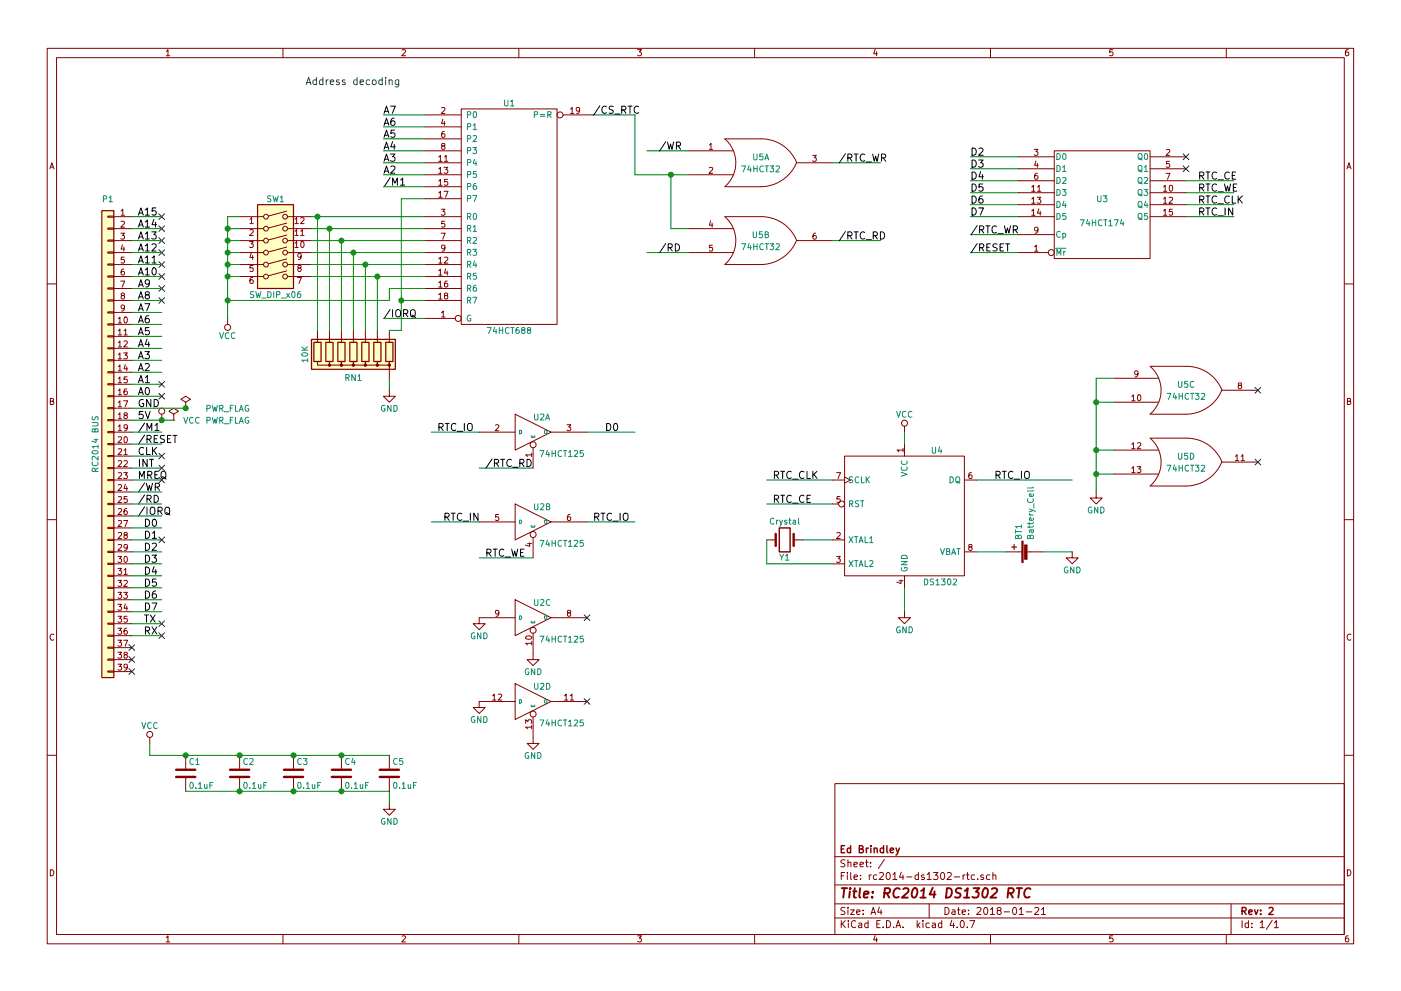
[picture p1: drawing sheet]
EESchema Schematic File Version 2
LIBS:rc2014-ds1302-rtc
LIBS:power
LIBS:device
LIBS:transistors
LIBS:conn
LIBS:linear
LIBS:regul
LIBS:74xx
LIBS:cmos4000
LIBS:adc-dac
LIBS:memory
LIBS:xilinx
LIBS:microcontrollers
LIBS:dsp
LIBS:microchip
LIBS:analog_switches
LIBS:motorola
LIBS:texas
LIBS:intel
LIBS:audio
LIBS:interface
LIBS:digital-audio
LIBS:philips
LIBS:display
LIBS:cypress
LIBS:siliconi
LIBS:opto
LIBS:atmel
LIBS:contrib
LIBS:valves
LIBS:switches
LIBS:maxim
LIBS:rc2014-ds1302-rtc-cache
EELAYER 25 0
EELAYER END
$Descr A4 11693 8268
encoding utf-8
Sheet 1 1
Title "RC2014 DS1302 RTC"
Date "2018-01-21"
Rev "2"
Comp "Ed Brindley"
Comment1 ""
Comment2 ""
Comment3 ""
Comment4 ""
$EndDescr
$Comp
L Conn_01x39 P1
U 1 1
P 900 3700
F 0 "P1" H 900 5750 50  0000 C CNN
F 1 "RC2014 BUS" V 1000 3700 50  0000 C CNN
F 2 "rc2014:Pin_Header_Straight_1x39_Pitch2.54mm_NoSilk" H 900 3700 50  0001 C CNN
F 3 "" H 900 3700 50  0000 C CNN
	1    900  3700
	-1   0    0    -1  
$EndComp
Text Label 1200 4400 0    60   ~ 0
D0
Text Label 1200 4500 0    60   ~ 0
D1
Text Label 1200 4600 0    60   ~ 0
D2
Text Label 1200 4700 0    60   ~ 0
D3
Text Label 1200 4800 0    60   ~ 0
D4
Text Label 1200 4900 0    60   ~ 0
D5
Text Label 1200 5000 0    60   ~ 0
D6
Text Label 1200 5100 0    60   ~ 0
D7
Text Label 1150 2600 0    60   ~ 0
A7
Text Label 1150 2700 0    60   ~ 0
A6
Text Label 1150 2800 0    60   ~ 0
A5
Text Label 1150 2900 0    60   ~ 0
A4
Text Label 1150 3000 0    60   ~ 0
A3
Text Label 1150 3100 0    60   ~ 0
A2
Text Label 1150 3200 0    60   ~ 0
A1
Text Label 1150 3300 0    60   ~ 0
A0
Text Label 1150 3400 0    60   ~ 0
GND
Text Label 1150 3500 0    60   ~ 0
5V
$Comp
L VCC #PWR01
U 1 1
P 1350 3500
F 0 "#PWR01" H 1350 3350 50  0001 C CNN
F 1 "VCC" H 1600 3500 50  0000 C CNN
F 2 "" H 1350 3500 50  0000 C CNN
F 3 "" H 1350 3500 50  0000 C CNN
	1    1350 3500
	1    0    0    -1  
$EndComp
$Comp
L PWR_FLAG #FLG02
U 1 1
P 1550 3400
F 0 "#FLG02" H 1550 3475 50  0001 C CNN
F 1 "PWR_FLAG" H 1900 3400 50  0000 C CNN
F 2 "" H 1550 3400 50  0001 C CNN
F 3 "" H 1550 3400 50  0001 C CNN
	1    1550 3400
	1    0    0    -1  
$EndComp
$Comp
L PWR_FLAG #FLG03
U 1 1
P 1450 3500
F 0 "#FLG03" H 1450 3575 50  0001 C CNN
F 1 "PWR_FLAG" H 1900 3500 50  0000 C CNN
F 2 "" H 1450 3500 50  0001 C CNN
F 3 "" H 1450 3500 50  0001 C CNN
	1    1450 3500
	1    0    0    -1  
$EndComp
NoConn ~ 1100 5400
NoConn ~ 1100 5500
NoConn ~ 1100 5600
Text Label 1150 1800 0    60   ~ 0
A15
Text Label 1150 1900 0    60   ~ 0
A14
Text Label 1150 2000 0    60   ~ 0
A13
Text Label 1150 2100 0    60   ~ 0
A12
Text Label 1150 2200 0    60   ~ 0
A11
Text Label 1150 2300 0    60   ~ 0
A10
Text Label 1150 2400 0    60   ~ 0
A9
Text Label 1150 2500 0    60   ~ 0
A8
Text Label 1150 3600 0    60   ~ 0
/M1
Text Label 1150 3700 0    60   ~ 0
/RESET
Text Label 1150 3800 0    60   ~ 0
CLK
Text Label 1150 3900 0    60   ~ 0
INT
Text Label 1150 4000 0    60   ~ 0
MREQ
Text Label 1150 4100 0    60   ~ 0
/WR
Text Label 1150 4200 0    60   ~ 0
/RD
Text Label 1150 4300 0    60   ~ 0
/IORQ
Text Label 1200 5200 0    60   ~ 0
TX
Text Label 1200 5300 0    60   ~ 0
RX
$Comp
L 74LS688 U1
U 1 1
P 4250 1800
F 0 "U1" H 4250 2750 50  0000 C CNN
F 1 "74HCT688" H 4250 850 50  0000 C CNN
F 2 "Housings_DIP:DIP-20_W7.62mm_Socket_LongPads" H 4250 1800 50  0001 C CNN
F 3 "" H 4250 1800 50  0001 C CNN
	1    4250 1800
	1    0    0    -1  
$EndComp
Text Label 3200 950  0    60   ~ 0
A7
Text Label 3200 1050 0    60   ~ 0
A6
Text Label 3200 1150 0    60   ~ 0
A5
Text Label 3200 1250 0    60   ~ 0
A4
Text Label 3200 1350 0    60   ~ 0
A3
Text Label 3200 1450 0    60   ~ 0
A2
$Comp
L R_Network07 RN1
U 1 1
P 2950 2950
F 0 "RN1" H 2950 3150 50  0000 C CNN
F 1 "10K" V 3350 2950 50  0000 C CNN
F 2 "Resistors_THT:R_Array_SIP8" V 3425 2950 50  0001 C CNN
F 3 "" H 2950 2950 50  0001 C CNN
	1    2950 2950
	-1   0    0    1   
$EndComp
$Comp
L GND #PWR04
U 1 1
P 3250 3250
F 0 "#PWR04" H 3250 3000 50  0001 C CNN
F 1 "GND" H 3250 3100 50  0000 C CNN
F 2 "" H 3250 3250 50  0001 C CNN
F 3 "" H 3250 3250 50  0001 C CNN
	1    3250 3250
	1    0    0    -1  
$EndComp
$Comp
L VCC #PWR05
U 1 1
P 1900 2650
F 0 "#PWR05" H 1900 2500 50  0001 C CNN
F 1 "VCC" H 1900 2800 50  0000 C CNN
F 2 "" H 1900 2650 50  0001 C CNN
F 3 "" H 1900 2650 50  0001 C CNN
	1    1900 2650
	-1   0    0    1   
$EndComp
Text Label 3200 2650 0    60   ~ 0
/IORQ
Text Label 3200 1550 0    60   ~ 0
/M1
NoConn ~ 1350 1800
NoConn ~ 1350 1900
NoConn ~ 1350 2000
NoConn ~ 1350 2100
NoConn ~ 1350 2200
NoConn ~ 1350 2300
NoConn ~ 1350 2400
NoConn ~ 1350 2500
NoConn ~ 1350 3800
NoConn ~ 1350 5200
NoConn ~ 1350 5300
NoConn ~ 1350 4000
NoConn ~ 1350 3900
Text Notes 2550 700  0    60   ~ 0
Address decoding\n
$Comp
L C C1
U 1 1
P 1550 6450
F 0 "C1" H 1575 6550 50  0000 L CNN
F 1 "0.1uF" H 1575 6350 50  0000 L CNN
F 2 "Capacitors_THT:C_Disc_D3.0mm_W2.0mm_P2.50mm" H 1588 6300 50  0001 C CNN
F 3 "" H 1550 6450 50  0001 C CNN
	1    1550 6450
	1    0    0    -1  
$EndComp
$Comp
L C C2
U 1 1
P 2000 6450
F 0 "C2" H 2025 6550 50  0000 L CNN
F 1 "0.1uF" H 2025 6350 50  0000 L CNN
F 2 "Capacitors_THT:C_Disc_D3.0mm_W2.0mm_P2.50mm" H 2038 6300 50  0001 C CNN
F 3 "" H 2000 6450 50  0001 C CNN
	1    2000 6450
	1    0    0    -1  
$EndComp
$Comp
L C C3
U 1 1
P 2450 6450
F 0 "C3" H 2475 6550 50  0000 L CNN
F 1 "0.1uF" H 2475 6350 50  0000 L CNN
F 2 "Capacitors_THT:C_Disc_D3.0mm_W2.0mm_P2.50mm" H 2488 6300 50  0001 C CNN
F 3 "" H 2450 6450 50  0001 C CNN
	1    2450 6450
	1    0    0    -1  
$EndComp
$Comp
L GND #PWR06
U 1 1
P 3250 6700
F 0 "#PWR06" H 3250 6450 50  0001 C CNN
F 1 "GND" H 3250 6550 50  0000 C CNN
F 2 "" H 3250 6700 50  0001 C CNN
F 3 "" H 3250 6700 50  0001 C CNN
	1    3250 6700
	1    0    0    -1  
$EndComp
$Comp
L VCC #PWR07
U 1 1
P 1250 6200
F 0 "#PWR07" H 1250 6050 50  0001 C CNN
F 1 "VCC" H 1250 6350 50  0000 C CNN
F 2 "" H 1250 6200 50  0001 C CNN
F 3 "" H 1250 6200 50  0001 C CNN
	1    1250 6200
	1    0    0    -1  
$EndComp
$Comp
L SW_DIP_x06 SW1
U 1 1
P 2300 2100
F 0 "SW1" H 2300 2550 50  0000 C CNN
F 1 "SW_DIP_x06" H 2300 1750 50  0000 C CNN
F 2 "Buttons_Switches_THT:SW_DIP_x6_W7.62mm_Slide" H 2300 2100 50  0001 C CNN
F 3 "" H 2300 2100 50  0001 C CNN
	1    2300 2100
	1    0    0    -1  
$EndComp
Wire Wire Line
	1100 2700 1350 2700
Wire Wire Line
	1100 2800 1350 2800
Wire Wire Line
	1100 2900 1350 2900
Wire Wire Line
	1100 3000 1350 3000
Wire Wire Line
	1100 3100 1350 3100
Wire Wire Line
	1100 3300 1350 3300
Wire Wire Line
	1100 3500 1450 3500
Wire Wire Line
	1100 4400 1350 4400
Wire Wire Line
	1100 4500 1350 4500
Wire Wire Line
	1100 4600 1350 4600
Wire Wire Line
	1100 4700 1350 4700
Wire Wire Line
	1100 4800 1350 4800
Wire Wire Line
	1100 4900 1350 4900
Wire Wire Line
	1100 5000 1350 5000
Wire Wire Line
	1100 5100 1350 5100
Wire Wire Line
	1350 3200 1100 3200
Wire Wire Line
	1100 2600 1350 2600
Connection ~ 1550 3400
Connection ~ 1350 3500
Wire Wire Line
	1100 2000 1350 2000
Wire Wire Line
	1100 2100 1350 2100
Wire Wire Line
	1100 2200 1350 2200
Wire Wire Line
	1100 2300 1350 2300
Wire Wire Line
	1100 2400 1350 2400
Wire Wire Line
	1100 2500 1350 2500
Wire Wire Line
	1100 1800 1350 1800
Wire Wire Line
	1100 1900 1350 1900
Wire Wire Line
	1100 3700 1350 3700
Wire Wire Line
	1100 3900 1350 3900
Wire Wire Line
	1100 4000 1350 4000
Wire Wire Line
	1100 4300 1350 4300
Wire Wire Line
	1100 4200 1350 4200
Wire Wire Line
	1100 4100 1350 4100
Wire Wire Line
	1100 3600 1350 3600
Wire Wire Line
	1100 3800 1350 3800
Wire Wire Line
	1100 3400 1550 3400
Wire Wire Line
	1100 5200 1350 5200
Wire Wire Line
	1100 5300 1350 5300
Wire Wire Line
	3550 950  3200 950 
Wire Wire Line
	3550 1050 3200 1050
Wire Wire Line
	3550 1150 3200 1150
Wire Wire Line
	3550 1250 3200 1250
Wire Wire Line
	3550 1350 3200 1350
Wire Wire Line
	3550 1450 3200 1450
Wire Wire Line
	3550 1550 3200 1550
Wire Wire Line
	2600 1800 3550 1800
Wire Wire Line
	2600 1900 3550 1900
Wire Wire Line
	2600 2000 3550 2000
Wire Wire Line
	2600 2100 3550 2100
Wire Wire Line
	2600 2200 3550 2200
Wire Wire Line
	2600 2300 3550 2300
Wire Wire Line
	3550 2650 3200 2650
Wire Wire Line
	3350 1650 3350 2750
Wire Wire Line
	3150 2750 3150 2300
Connection ~ 3150 2300
Wire Wire Line
	3050 2750 3050 2200
Connection ~ 3050 2200
Wire Wire Line
	2950 2750 2950 2100
Connection ~ 2950 2100
Wire Wire Line
	2850 2750 2850 2000
Connection ~ 2850 2000
Wire Wire Line
	2750 2750 2750 1900
Connection ~ 2750 1900
Wire Wire Line
	2650 2750 2650 1800
Connection ~ 2650 1800
Wire Wire Line
	1900 1800 2000 1800
Wire Wire Line
	2000 1900 1900 1900
Wire Wire Line
	1900 2000 2000 2000
Wire Wire Line
	1900 2100 2000 2100
Wire Wire Line
	1900 2200 2000 2200
Wire Wire Line
	1900 2300 2000 2300
Wire Wire Line
	1900 1800 1900 2650
Connection ~ 1900 1900
Connection ~ 1900 2000
Connection ~ 1900 2100
Connection ~ 1900 2200
Connection ~ 1900 2300
Wire Wire Line
	3250 3150 3250 3250
Wire Wire Line
	3350 2500 3550 2500
Wire Wire Line
	3250 2400 3550 2400
Wire Wire Line
	3550 1650 3350 1650
Connection ~ 3350 2500
Wire Wire Line
	1250 6300 3250 6300
Wire Wire Line
	1250 6300 1250 6200
Wire Wire Line
	1550 6600 3250 6600
Wire Wire Line
	3250 6600 3250 6700
Connection ~ 1550 6300
Connection ~ 2000 6300
Connection ~ 2450 6600
Connection ~ 2000 6600
Wire Wire Line
	3250 2400 3250 2500
Wire Wire Line
	3250 2500 1900 2500
Connection ~ 1900 2500
Wire Wire Line
	3350 2750 3250 2750
$Comp
L DS1302 U4
U 1 1
P 7550 4300
F 0 "U4" H 7820 4850 50  0000 C CNN
F 1 "DS1302" H 7850 3750 50  0000 C CNN
F 2 "Housings_DIP:DIP-8_W7.62mm_Socket_LongPads" H 7550 4300 50  0001 C CNN
F 3 "" H 7550 4300 50  0001 C CNN
	1    7550 4300
	1    0    0    -1  
$EndComp
$Comp
L Crystal Y1
U 1 1
P 6550 4500
F 0 "Y1" H 6550 4650 50  0000 C CNN
F 1 "Crystal" H 6550 4350 50  0000 C CNN
F 2 "Crystals:Crystal_Round_d2.0mm_Vertical" H 6550 4500 50  0001 C CNN
F 3 "" H 6550 4500 50  0001 C CNN
	1    6550 4500
	-1   0    0    1   
$EndComp
$Comp
L Battery_Cell BT1
U 1 1
P 8600 4600
F 0 "BT1" H 8700 4700 50  0000 L CNN
F 1 "Battery_Cell" H 8700 4600 50  0000 L CNN
F 2 "Battery_Holders:Keystone_106_1x20mm-CoinCell" V 8600 4660 50  0001 C CNN
F 3 "" V 8600 4660 50  0001 C CNN
	1    8600 4600
	0    -1   -1   0   
$EndComp
Wire Wire Line
	6950 4500 6700 4500
Wire Wire Line
	6400 4500 6400 4700
Wire Wire Line
	6400 4700 6950 4700
Wire Wire Line
	8400 4600 8150 4600
Wire Wire Line
	7550 4900 7550 5100
Wire Wire Line
	8700 4600 8950 4600
$Comp
L GND #PWR08
U 1 1
P 7550 5100
F 0 "#PWR08" H 7550 4850 50  0001 C CNN
F 1 "GND" H 7550 4950 50  0000 C CNN
F 2 "" H 7550 5100 50  0001 C CNN
F 3 "" H 7550 5100 50  0001 C CNN
	1    7550 5100
	1    0    0    -1  
$EndComp
$Comp
L GND #PWR09
U 1 1
P 8950 4600
F 0 "#PWR09" H 8950 4350 50  0001 C CNN
F 1 "GND" H 8950 4450 50  0000 C CNN
F 2 "" H 8950 4600 50  0001 C CNN
F 3 "" H 8950 4600 50  0001 C CNN
	1    8950 4600
	1    0    0    -1  
$EndComp
$Comp
L 74LS125 U2
U 1 1
P 4450 3600
F 0 "U2" H 4450 3700 50  0000 L BNN
F 1 "74HCT125" H 4500 3450 50  0000 L TNN
F 2 "Housings_DIP:DIP-14_W7.62mm_Socket_LongPads" H 4450 3600 50  0001 C CNN
F 3 "" H 4450 3600 50  0001 C CNN
	1    4450 3600
	1    0    0    -1  
$EndComp
$Comp
L 74LS125 U2
U 2 1
P 4450 4350
F 0 "U2" H 4450 4450 50  0000 L BNN
F 1 "74HCT125" H 4500 4200 50  0000 L TNN
F 2 "Housings_DIP:DIP-14_W7.62mm_Socket_LongPads" H 4450 4350 50  0001 C CNN
F 3 "" H 4450 4350 50  0001 C CNN
	2    4450 4350
	1    0    0    -1  
$EndComp
$Comp
L 74LS174 U3
U 1 1
P 9200 1700
F 0 "U3" H 9200 1750 50  0000 C CNN
F 1 "74HCT174" H 9200 1550 50  0000 C CNN
F 2 "Housings_DIP:DIP-16_W7.62mm_Socket_LongPads" H 9200 1700 50  0001 C CNN
F 3 "" H 9200 1700 50  0001 C CNN
	1    9200 1700
	1    0    0    -1  
$EndComp
$Comp
L 74LS125 U2
U 3 1
P 4450 5150
F 0 "U2" H 4450 5250 50  0000 L BNN
F 1 "74HCT125" H 4500 5000 50  0000 L TNN
F 2 "Housings_DIP:DIP-14_W7.62mm_Socket_LongPads" H 4450 5150 50  0001 C CNN
F 3 "" H 4450 5150 50  0001 C CNN
	3    4450 5150
	1    0    0    -1  
$EndComp
Wire Wire Line
	4950 950  5300 950 
Text Label 4950 950  0    60   ~ 0
/CS_RTC
Wire Wire Line
	8500 1300 8100 1300
Wire Wire Line
	8500 1400 8100 1400
Wire Wire Line
	8500 1500 8100 1500
Wire Wire Line
	8500 1600 8100 1600
Wire Wire Line
	8500 1700 8100 1700
Wire Wire Line
	8500 1800 8100 1800
Wire Wire Line
	8500 1950 8100 1950
Wire Wire Line
	8500 2100 8100 2100
Wire Wire Line
	9900 1500 10300 1500
Wire Wire Line
	9900 1600 10300 1600
Wire Wire Line
	9900 1700 10300 1700
Wire Wire Line
	9900 1800 10300 1800
Text Label 8100 1500 0    60   ~ 0
D4
Text Label 8100 1600 0    60   ~ 0
D5
Text Label 8100 1700 0    60   ~ 0
D6
Text Label 8100 1800 0    60   ~ 0
D7
NoConn ~ 9900 1300
NoConn ~ 9900 1400
Text Label 10000 1500 0    60   ~ 0
RTC_CE
Text Label 10000 1600 0    60   ~ 0
RTC_WE
Text Label 10000 1700 0    60   ~ 0
RTC_CLK
Text Label 10000 1800 0    60   ~ 0
RTC_IN
Wire Wire Line
	6950 4000 6400 4000
Wire Wire Line
	6950 4200 6400 4200
Text Label 6450 4000 0    60   ~ 0
RTC_CLK
Text Label 6450 4200 0    60   ~ 0
RTC_CE
Wire Wire Line
	8150 4000 8950 4000
Text Label 8300 4000 0    60   ~ 0
RTC_IO
Text Label 8100 1950 0    60   ~ 0
/RTC_WR
Wire Wire Line
	4900 3600 5300 3600
Wire Wire Line
	4900 4350 5300 4350
Wire Wire Line
	3600 3600 4000 3600
Wire Wire Line
	3600 4350 4000 4350
Wire Wire Line
	4450 3900 4000 3900
Wire Wire Line
	4450 4650 4000 4650
Text Label 5050 3600 0    60   ~ 0
D0
Text Label 4950 4350 0    60   ~ 0
RTC_IO
Text Label 4050 3900 0    60   ~ 0
/RTC_RD
Text Label 4050 4650 0    60   ~ 0
RTC_WE
Text Label 3650 3600 0    60   ~ 0
RTC_IO
Text Label 3700 4350 0    60   ~ 0
RTC_IN
$Comp
L 74LS32 U5
U 1 1
P 6350 1350
F 0 "U5" H 6350 1400 50  0000 C CNN
F 1 "74HCT32" H 6350 1300 50  0000 C CNN
F 2 "Housings_DIP:DIP-14_W7.62mm_Socket_LongPads" H 6350 1350 50  0001 C CNN
F 3 "" H 6350 1350 50  0001 C CNN
	1    6350 1350
	1    0    0    -1  
$EndComp
$Comp
L 74LS32 U5
U 2 1
P 6350 2000
F 0 "U5" H 6350 2050 50  0000 C CNN
F 1 "74HCT32" H 6350 1950 50  0000 C CNN
F 2 "Housings_DIP:DIP-14_W7.62mm_Socket_LongPads" H 6350 2000 50  0001 C CNN
F 3 "" H 6350 2000 50  0001 C CNN
	2    6350 2000
	1    0    0    -1  
$EndComp
Wire Wire Line
	6950 1350 7350 1350
Wire Wire Line
	6950 2000 7350 2000
Wire Wire Line
	5750 1250 5400 1250
Wire Wire Line
	5300 1450 5750 1450
Wire Wire Line
	5750 2100 5400 2100
Wire Wire Line
	5750 1900 5600 1900
Wire Wire Line
	5600 1900 5600 1450
Connection ~ 5600 1450
Text Label 5500 1250 0    60   ~ 0
/WR
Text Label 5500 2100 0    60   ~ 0
/RD
Text Label 7000 1350 0    60   ~ 0
/RTC_WR
Text Label 7000 2000 0    60   ~ 0
/RTC_RD
Text Label 8100 2100 0    60   ~ 0
/RESET
Connection ~ 2450 6300
$Comp
L C C4
U 1 1
P 2850 6450
F 0 "C4" H 2875 6550 50  0000 L CNN
F 1 "0.1uF" H 2875 6350 50  0000 L CNN
F 2 "Capacitors_THT:C_Disc_D3.0mm_W2.0mm_P2.50mm" H 2888 6300 50  0001 C CNN
F 3 "" H 2850 6450 50  0001 C CNN
	1    2850 6450
	1    0    0    -1  
$EndComp
$Comp
L C C5
U 1 1
P 3250 6450
F 0 "C5" H 3275 6550 50  0000 L CNN
F 1 "0.1uF" H 3275 6350 50  0000 L CNN
F 2 "Capacitors_THT:C_Disc_D3.0mm_W2.0mm_P2.50mm" H 3288 6300 50  0001 C CNN
F 3 "" H 3250 6450 50  0001 C CNN
	1    3250 6450
	1    0    0    -1  
$EndComp
$Comp
L VCC #PWR010
U 1 1
P 7550 3600
F 0 "#PWR010" H 7550 3450 50  0001 C CNN
F 1 "VCC" H 7550 3750 50  0000 C CNN
F 2 "" H 7550 3600 50  0001 C CNN
F 3 "" H 7550 3600 50  0001 C CNN
	1    7550 3600
	1    0    0    -1  
$EndComp
Wire Wire Line
	7550 3600 7550 3700
Connection ~ 2850 6600
Connection ~ 2850 6300
NoConn ~ 1350 3200
NoConn ~ 1350 3300
$Comp
L 74LS32 U5
U 3 1
P 9900 3250
F 0 "U5" H 9900 3300 50  0000 C CNN
F 1 "74HCT32" H 9900 3200 50  0000 C CNN
F 2 "Housings_DIP:DIP-14_W7.62mm_Socket_LongPads" H 9900 3250 50  0001 C CNN
F 3 "" H 9900 3250 50  0001 C CNN
	3    9900 3250
	1    0    0    -1  
$EndComp
$Comp
L 74LS32 U5
U 4 1
P 9900 3850
F 0 "U5" H 9900 3900 50  0000 C CNN
F 1 "74HCT32" H 9900 3800 50  0000 C CNN
F 2 "Housings_DIP:DIP-14_W7.62mm_Socket_LongPads" H 9900 3850 50  0001 C CNN
F 3 "" H 9900 3850 50  0001 C CNN
	4    9900 3850
	1    0    0    -1  
$EndComp
NoConn ~ 10500 3250
NoConn ~ 10500 3850
NoConn ~ 4900 5850
NoConn ~ 1350 4500
Wire Wire Line
	5300 950  5300 1450
Text Label 8100 1300 0    60   ~ 0
D2
Text Label 8100 1400 0    60   ~ 0
D3
NoConn ~ 4900 5150
$Comp
L 74LS125 U2
U 4 1
P 4450 5850
F 0 "U2" H 4450 5950 50  0000 L BNN
F 1 "74HCT125" H 4500 5700 50  0000 L TNN
F 2 "Housings_DIP:DIP-14_W7.62mm_Socket_LongPads" H 4450 5850 50  0001 C CNN
F 3 "" H 4450 5850 50  0001 C CNN
	4    4450 5850
	1    0    0    -1  
$EndComp
$Comp
L GND #PWR?
U 1 1
P 4000 5150
F 0 "#PWR?" H 4000 4900 50  0001 C CNN
F 1 "GND" H 4000 5000 50  0000 C CNN
F 2 "" H 4000 5150 50  0001 C CNN
F 3 "" H 4000 5150 50  0001 C CNN
	1    4000 5150
	1    0    0    -1  
$EndComp
$Comp
L GND #PWR?
U 1 1
P 4000 5850
F 0 "#PWR?" H 4000 5600 50  0001 C CNN
F 1 "GND" H 4000 5700 50  0000 C CNN
F 2 "" H 4000 5850 50  0001 C CNN
F 3 "" H 4000 5850 50  0001 C CNN
	1    4000 5850
	1    0    0    -1  
$EndComp
$Comp
L GND #PWR?
U 1 1
P 4450 5450
F 0 "#PWR?" H 4450 5200 50  0001 C CNN
F 1 "GND" H 4450 5300 50  0000 C CNN
F 2 "" H 4450 5450 50  0001 C CNN
F 3 "" H 4450 5450 50  0001 C CNN
	1    4450 5450
	1    0    0    -1  
$EndComp
$Comp
L GND #PWR?
U 1 1
P 4450 6150
F 0 "#PWR?" H 4450 5900 50  0001 C CNN
F 1 "GND" H 4450 6000 50  0000 C CNN
F 2 "" H 4450 6150 50  0001 C CNN
F 3 "" H 4450 6150 50  0001 C CNN
	1    4450 6150
	1    0    0    -1  
$EndComp
Wire Wire Line
	9300 3150 9150 3150
Wire Wire Line
	9150 3150 9150 4100
Wire Wire Line
	9300 3350 9150 3350
Connection ~ 9150 3350
Wire Wire Line
	9300 3750 9150 3750
Connection ~ 9150 3750
Wire Wire Line
	9300 3950 9150 3950
Connection ~ 9150 3950
$Comp
L GND #PWR?
U 1 1
P 9150 4100
F 0 "#PWR?" H 9150 3850 50  0001 C CNN
F 1 "GND" H 9150 3950 50  0000 C CNN
F 2 "" H 9150 4100 50  0001 C CNN
F 3 "" H 9150 4100 50  0001 C CNN
	1    9150 4100
	1    0    0    -1  
$EndComp
$EndSCHEMATC
